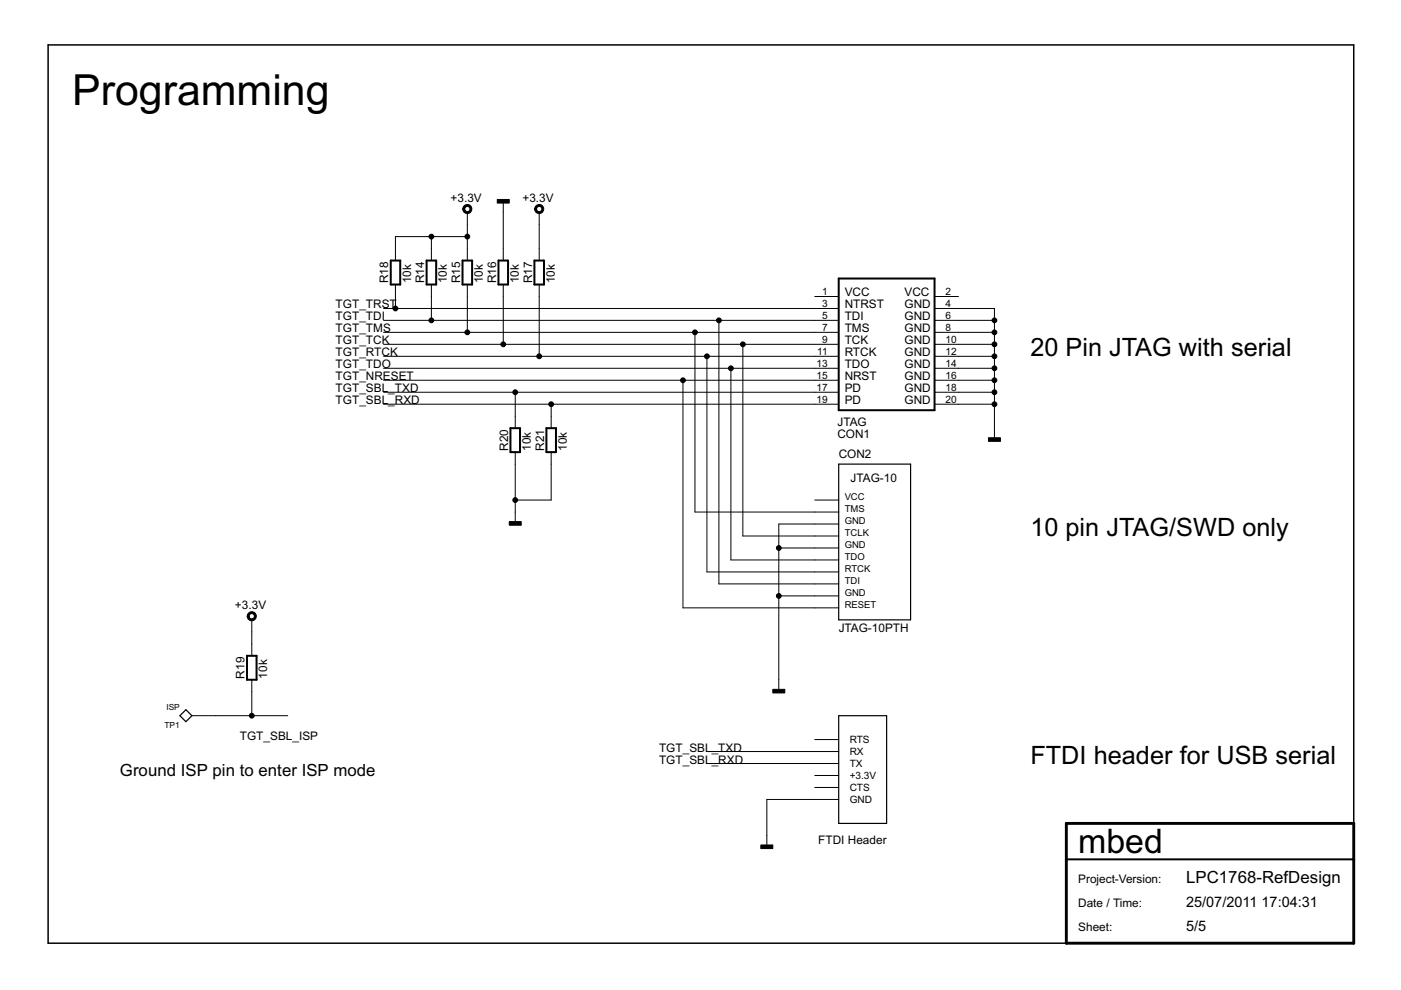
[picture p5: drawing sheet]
<svg xmlns="http://www.w3.org/2000/svg" width="297mm" height="210mm" viewBox="0 0 297 210" stroke-linecap="round" stroke-linejoin="round" font-family="sans-serif">
<path d="M10.2 9.5h276.8zM287 9.5v165.1zM10.2 9.5v190.5zM10.2 200h215.9z" fill="#000" stroke="#000" stroke-width=".32"/>
<path d="M226.1 174.6h60.9zM287 174.6v7.6zM226.1 182.2v17.8zM226.1 174.6v7.6zM287 182.2v17.8zM226.1 200h60.9z" fill="#000" stroke="#000" stroke-width=".61"/>
<g fill="#000" stroke="#000" stroke-width=".42">
<path d="M82.8 55.2h2.1zM84.9 55.2v5.1zM90.4 55.2h2.1zM92.5 55.2v5.1zM98.1 55.2h2zM100.1 55.2v5.1zM105.7 55.2h2zM107.7 55.2v5.1zM113.3 55.2h2zM115.3 55.2v5.1zM177.8 59.1h20.3zM177.8 59.1v27.9z"/>
<path d="M82.8 55.2v5.1zM82.8 60.3h2.1zM90.4 55.2v5.1zM90.4 60.3h2.1zM98.1 55.2v5.1zM98.1 60.3h2zM105.7 55.2v5.1zM105.7 60.3h2zM113.3 55.2v5.1zM113.3 60.3h2zM108.2 90.8v5.1zM108.2 90.8h2.1z"/>
<path d="M110.3 90.8v5.1zM108.2 95.9h2.1zM115.8 90.8v5.1zM115.8 90.8h2.1zM117.9 90.8v5.1zM115.8 95.9h2.1zM198.1 59.1v27.9zM177.8 87h20.3zM52.4 139h2zM54.4 139v5.1zM52.4 139v5.1zM52.4 144.1h2z"/>
<path d="M226.1 182.2h60.9z"/>
</g>
<g fill="#000" stroke="#000" stroke-width=".21">
<path d="M83.8 52.7v2.5zM83.8 50.2v2.5zM83.8 50.2h7.7zM91.5 52.7v2.5zM91.5 50.2h7.6zM91.5 50.2v2.5zM99.1 52.7v2.5zM99.1 45.1v2.5zM99.1 47.6v2.6zM99.1 50.2v2.5zM106.7 52.7v2.5zM106.7 42.5v2.6z"/>
<path d="M106.7 45.1v7.6zM114.3 52.7v2.5zM114.3 45.1v2.5zM114.3 47.6v5.1zM83.8 60.3v2.6zM81.3 65.4h2.5zM83.8 62.9v2.5zM91.5 60.3v2.6zM81.3 67.9h10.2zM91.5 62.9v5zM99.1 60.3v2.6zM81.3 70.5h17.8z"/>
<path d="M99.1 62.9v7.6zM106.7 60.3v2.6zM81.3 73h25.4zM106.7 62.9v10.1zM114.3 60.3v2.6zM81.3 75.5h33zM114.3 62.9v12.6zM99.1 70.5h48.2zM114.3 75.5h35.6zM91.5 67.9h60.9zM155 78.1h17.7zM81.3 78.1h73.7z"/>
<path d="M106.7 73h50.8zM172.7 62.9h5.1zM172.7 65.4h5.1zM172.7 67.9h5.1zM172.7 70.5h5.1zM172.7 73h5.1zM172.7 75.5h5.1zM172.7 78.1h5.1zM83.8 65.4h88.9zM152.4 67.9h20.3zM147.3 70.5h25.4zM157.5 73h15.2z"/>
<path d="M149.9 75.5h22.8zM198.1 62.9h5.1zM198.1 65.4h5.1zM198.1 67.9h5.1zM198.1 70.5h5.1zM198.1 73h5.1zM198.1 75.5h5.1zM198.1 78.1h5.1zM203.2 65.4h7.6zM203.2 75.5h7.6zM203.2 73h7.6zM203.2 70.5h7.6z"/>
<path d="M203.2 67.9h7.6zM210.8 65.4v2.5zM210.8 67.9v2.6zM210.8 70.5v2.5zM210.8 73v2.5zM210.8 75.5v2.6zM210.8 78.1v2.5zM203.2 78.1h7.6zM109.2 95.9v2.5zM109.2 88.2v2.6zM109.2 98.4v7.6zM81.3 83.2h27.9z"/>
<path d="M109.2 83.2v5zM116.9 95.9v2.5zM116.9 88.2v2.6zM116.9 98.4v7.6zM81.3 85.7h35.6zM116.9 85.7v2.5zM81.3 80.6h63.5zM172.7 80.6h5.1zM172.7 83.2h5.1zM172.7 85.7h5.1zM144.8 80.6h27.9zM109.2 83.2h63.5z"/>
<path d="M116.9 85.7h55.8zM198.1 80.6h5.1zM198.1 83.2h5.1zM198.1 85.7h5.1zM203.2 85.7h7.6zM203.2 80.6h7.6zM210.8 90.8v2.5zM210.8 80.6v2.6zM210.8 83.2v2.5zM210.8 85.7v5.1zM203.2 83.2h7.6zM109.2 108.6v2.5z"/>
<path d="M109.2 106v2.6zM109.2 106h7.7zM147.3 70.5v38.1zM155 78.1v40.6zM157.5 73v40.6zM165.1 111.1v5.1zM165.1 116.2v10.1zM172.7 106h5.1zM172.7 108.6h5.1zM172.7 111.1h5.1zM172.7 113.6h5.1zM172.7 116.2h5.1z"/>
<path d="M172.7 118.7h5.1zM165.1 111.1h7.6zM165.1 116.2h7.6zM147.3 108.6h25.4zM157.5 113.6h15.2zM155 118.7h17.7zM53.4 136.5v2.5zM53.4 131.4v2.6zM53.4 134v2.5zM144.8 80.6v48.3zM149.9 75.5v45.8zM152.4 67.9v55.9z"/>
<path d="M165.1 126.3v17.8zM172.7 121.3h5.1zM172.7 123.8h5.1zM172.7 126.3h5.1zM172.7 128.9h5.1zM165.1 126.3h7.6zM152.4 123.8h20.3zM149.9 121.3h22.8zM144.8 128.9h27.9zM40.7 151.7h5.1zM45.8 151.7h7.6zM53.4 144.1v2.6z"/>
<path d="M53.4 151.7h7.6zM53.4 146.7v5zM165.1 144.1v2.6zM172.7 159.3h5.1zM172.7 156.8h5.1zM149.9 159.3h22.8zM162.6 177.1v2.6zM162.6 169.5v7.6zM172.7 169.5h5.1zM172.7 167h5.1zM172.7 164.4h5.1zM172.7 161.9h5.1z"/>
<path d="M162.6 169.5h10.1zM149.9 161.9h22.8z"/>
<path d="M98.3 43.7a.96 .96 0 0 1 1.6 0 .96 .96 0 0 1-.5 1.5 .96 .96 0 0 1-1.3-.9h.4a.56 .56 0 0 1 .8-.5 .56 .56 0 0 1 .1 1 .56 .56 0 0 1-.8-.3l-.1-.2h-.4z" fill-rule="evenodd"/>
<path d="M113.6 43.7a.96 .96 0 0 1 1.5 0 .96 .96 0 0 1-.5 1.5 .96 .96 0 0 1-1.2-.9h.4a.56 .56 0 0 1 .8-.5 .56 .56 0 0 1 .1 1 .56 .56 0 0 1-.9-.3v-.2h-.4z" fill-rule="evenodd"/>
<path d="M52.6 130.1a.97 .97 0 0 1 1.6 0 .97 .97 0 0 1-.5 1.5 .97 .97 0 0 1-1.3-.9h.4a.56 .56 0 0 1 .8-.6 .56 .56 0 0 1 .2 .9 .56 .56 0 0 1-.9-.2l-.1-.1h-.4z" fill-rule="evenodd"/>
<circle cx="91.5" cy="50.2" r=".51"/>
<circle cx="99.1" cy="50.2" r=".51"/>
<circle cx="83.8" cy="65.4" r=".51"/>
<circle cx="91.5" cy="67.9" r=".51"/>
<circle cx="99.1" cy="70.5" r=".51"/>
<circle cx="106.7" cy="73" r=".51"/>
<circle cx="114.3" cy="75.5" r=".51"/>
<circle cx="147.3" cy="70.5" r=".51"/>
<circle cx="149.9" cy="75.5" r=".51"/>
<circle cx="152.4" cy="67.9" r=".51"/>
<circle cx="155" cy="78.1" r=".51"/>
<circle cx="157.5" cy="73" r=".51"/>
<circle cx="210.8" cy="73" r=".51"/>
<circle cx="210.8" cy="78.1" r=".51"/>
<circle cx="210.8" cy="67.9" r=".51"/>
<circle cx="210.8" cy="75.5" r=".51"/>
<circle cx="210.8" cy="70.5" r=".51"/>
<circle cx="109.2" cy="83.2" r=".51"/>
<circle cx="116.9" cy="85.7" r=".51"/>
<circle cx="144.8" cy="80.6" r=".51"/>
<circle cx="210.8" cy="83.2" r=".51"/>
<circle cx="210.8" cy="80.6" r=".51"/>
<circle cx="210.8" cy="85.7" r=".51"/>
<circle cx="109.2" cy="106" r=".51"/>
<circle cx="165.1" cy="116.2" r=".51"/>
<circle cx="165.1" cy="126.3" r=".51"/>
<circle cx="53.4" cy="151.7" r=".51"/>
</g>
<path d="M177.8 98.4v33zM177.8 98.4h15.3zM177.8 131.4h15.3zM193.1 98.4v33zM38.1 151.7l1.3-1.2zM38.1 151.7l1.3 1.3zM39.4 150.5l1.3 1.2zM40.7 151.7l-1.3 1.3zM177.8 151.7h10.2zM188 151.7v22.9zM177.8 151.7v22.9zM177.8 174.6h10.2z" fill="#000" stroke="#000" stroke-width=".25"/>
<path d="M105.4 42.3h2.6v.8h-2.6zM209.6 92.8h2.5v.8h-2.5zM108 110.6h2.5v.8h-2.5zM163.9 146.2h2.5v.7h-2.5zM161.3 179.2h2.6v.7h-2.6z" fill="#000" stroke="#000" stroke-width=".21"/>
<text font-size="10.2" x="15.3" y="22.2">Programming</text>
<text font-size="8" x="228.6" y="180.9">mbed</text>
<g font-size="6">
<text x="218.5" y="75.6">20 Pin JTAG with serial</text>
<text x="218.5" y="113.6">10 pin JTAG/SWD only</text>
<text x="218.5" y="161.9">FTDI header for USB serial</text>
</g>
<g font-size="4">
<text x="25.4" y="164.4">Ground ISP pin to enter ISP mode</text>
<text x="251.5" y="187.3">LPC1768-RefDesign</text>
</g>
<g font-size="3.4">
<text x="251.5" y="192.4">25/07/2011</text>
<text x="251.5" y="197.4">5/5</text>
<text x="267.5" y="192.4">17:04:31</text>
</g>
<g font-size="2.8">
<text x="95.5" y="42.8">+3.3V</text>
<text x="110.8" y="42.8">+3.3V</text>
<text x="71.2" y="65.4">TGT_TRST</text>
<text x="82.3" y="60.1" transform="rotate(-90 82.3 60.1)">R18</text>
<text x="87.2" y="60.1" transform="rotate(-90 87.2 60.1)">10k</text>
<text x="89.9" y="60.1" transform="rotate(-90 89.9 60.1)">R14</text>
<text x="94.8" y="60.1" transform="rotate(-90 94.8 60.1)">10k</text>
<text x="97.6" y="60.1" transform="rotate(-90 97.6 60.1)">R15</text>
<text x="102.4" y="60.1" transform="rotate(-90 102.4 60.1)">10k</text>
<text x="105.2" y="60.1" transform="rotate(-90 105.2 60.1)">R16</text>
<text x="110" y="60.1" transform="rotate(-90 110 60.1)">10k</text>
<text x="112.8" y="60.1" transform="rotate(-90 112.8 60.1)">R17</text>
<text x="117.6" y="60.1" transform="rotate(-90 117.6 60.1)">10k</text>
<text x="179.1" y="62.9">VCC</text>
<text x="179.1" y="65.4">NTRST</text>
<text x="191.8" y="65.4">GND</text>
<text x="191.8" y="62.9">VCC</text>
<text x="71.2" y="67.9">TGT_TDI</text>
<text x="71.2" y="70.5">TGT_TMS</text>
<text x="179.1" y="67.9">TDI</text>
<text x="179.1" y="70.5">TMS</text>
<text x="191.8" y="67.9">GND</text>
<text x="191.8" y="70.5">GND</text>
<text x="71.2" y="73">TGT_TCK</text>
<text x="71.2" y="75.6">TGT_RTCK</text>
<text x="179.1" y="73">TCK</text>
<text x="179.1" y="75.6">RTCK</text>
<text x="191.8" y="73">GND</text>
<text x="191.8" y="75.6">GND</text>
<text x="71.2" y="78.1">TGT_TDO</text>
<text x="71.2" y="80.6">TGT_NRESET</text>
<text x="71.2" y="83.2">TGT_SBL_TXD</text>
<text x="179.1" y="78.1">TDO</text>
<text x="179.1" y="80.6">NRST</text>
<text x="179.1" y="83.2">PD</text>
<text x="191.8" y="78.1">GND</text>
<text x="191.8" y="80.6">GND</text>
<text x="191.8" y="83.2">GND</text>
<text x="71.2" y="85.7">TGT_SBL_RXD</text>
<text x="179.1" y="85.7">PD</text>
<text x="191.8" y="85.7">GND</text>
<text x="107.7" y="95.6" transform="rotate(-90 107.7 95.6)">R20</text>
<text x="112.5" y="95.6" transform="rotate(-90 112.5 95.6)">10k</text>
<text x="115.3" y="95.6" transform="rotate(-90 115.3 95.6)">R21</text>
<text x="120.2" y="95.6" transform="rotate(-90 120.2 95.6)">10k</text>
<text x="177.6" y="90.3">JTAG</text>
<text x="177.6" y="92.8">CON1</text>
<text x="177.8" y="97.1">CON2</text>
<text x="180.4" y="102.2">JTAG-10</text>
<text x="49.8" y="129.1">+3.3V</text>
<text x="177.8" y="134">JTAG-10PTH</text>
<text x="51.9" y="143.9" transform="rotate(-90 51.9 143.9)">R19</text>
<text x="56.7" y="143.9" transform="rotate(-90 56.7 143.9)">10k</text>
<text x="50.8" y="156.8">TGT_SBL_ISP</text>
<text x="139.7" y="159.4">TGT_SBL_TXD</text>
<text x="139.7" y="161.9">TGT_SBL_RXD</text>
<text x="173.5" y="178.9">FTDI Header</text>
<text x="228.6" y="187.3">Project-Version:</text>
<text x="228.6" y="192.4">Date / Time:</text>
<text x="228.6" y="197.4">Sheet:</text>
</g>
<g font-size="2.4">
<text x="174.3" y="62.5">1</text>
<text x="174.3" y="65">3</text>
<text x="200.5" y="62.5">2</text>
<text x="200.5" y="65">4</text>
<text x="174.3" y="67.6">5</text>
<text x="174.3" y="70.1">7</text>
<text x="200.5" y="67.6">6</text>
<text x="200.5" y="70.1">8</text>
<text x="173.1" y="77.7">13</text>
<text x="173.3" y="75.2">11</text>
<text x="174.3" y="72.7">9</text>
<text x="200.5" y="72.7">10</text>
<text x="200.5" y="75.2">12</text>
<text x="200.5" y="77.7">14</text>
<text x="173.1" y="80.3">15</text>
<text x="173.1" y="82.8">17</text>
<text x="200.5" y="80.3">16</text>
<text x="200.5" y="82.8">18</text>
<text x="173.1" y="85.4">19</text>
<text x="200.5" y="85.4">20</text>
<text x="180.2" y="160.1">RX</text>
<text x="180.2" y="157.6">RTS</text>
<text x="180.2" y="167.7">CTS</text>
<text x="180.2" y="165.2">+3.3V</text>
<text x="180.2" y="162.7">TX</text>
<text x="180.2" y="170.3">GND</text>
</g>
<g font-size="2.2">
<text x="179.1" y="106">VCC</text>
<text x="179.1" y="108.6">TMS</text>
<text x="179.1" y="111.1">GND</text>
<text x="179.1" y="113.6">TCLK</text>
<text x="179.1" y="116.2">GND</text>
<text x="179.1" y="118.7">TDO</text>
<text x="179.1" y="123.8">TDI</text>
<text x="179.1" y="121.3">RTCK</text>
<text x="179.1" y="126.3">GND</text>
<text x="179.1" y="128.9">RESET</text>
</g>
<g font-size="2">
<text x="34.9" y="154.3">TP1</text>
<text x="35.3" y="150.5">ISP</text>
</g>
</svg>
